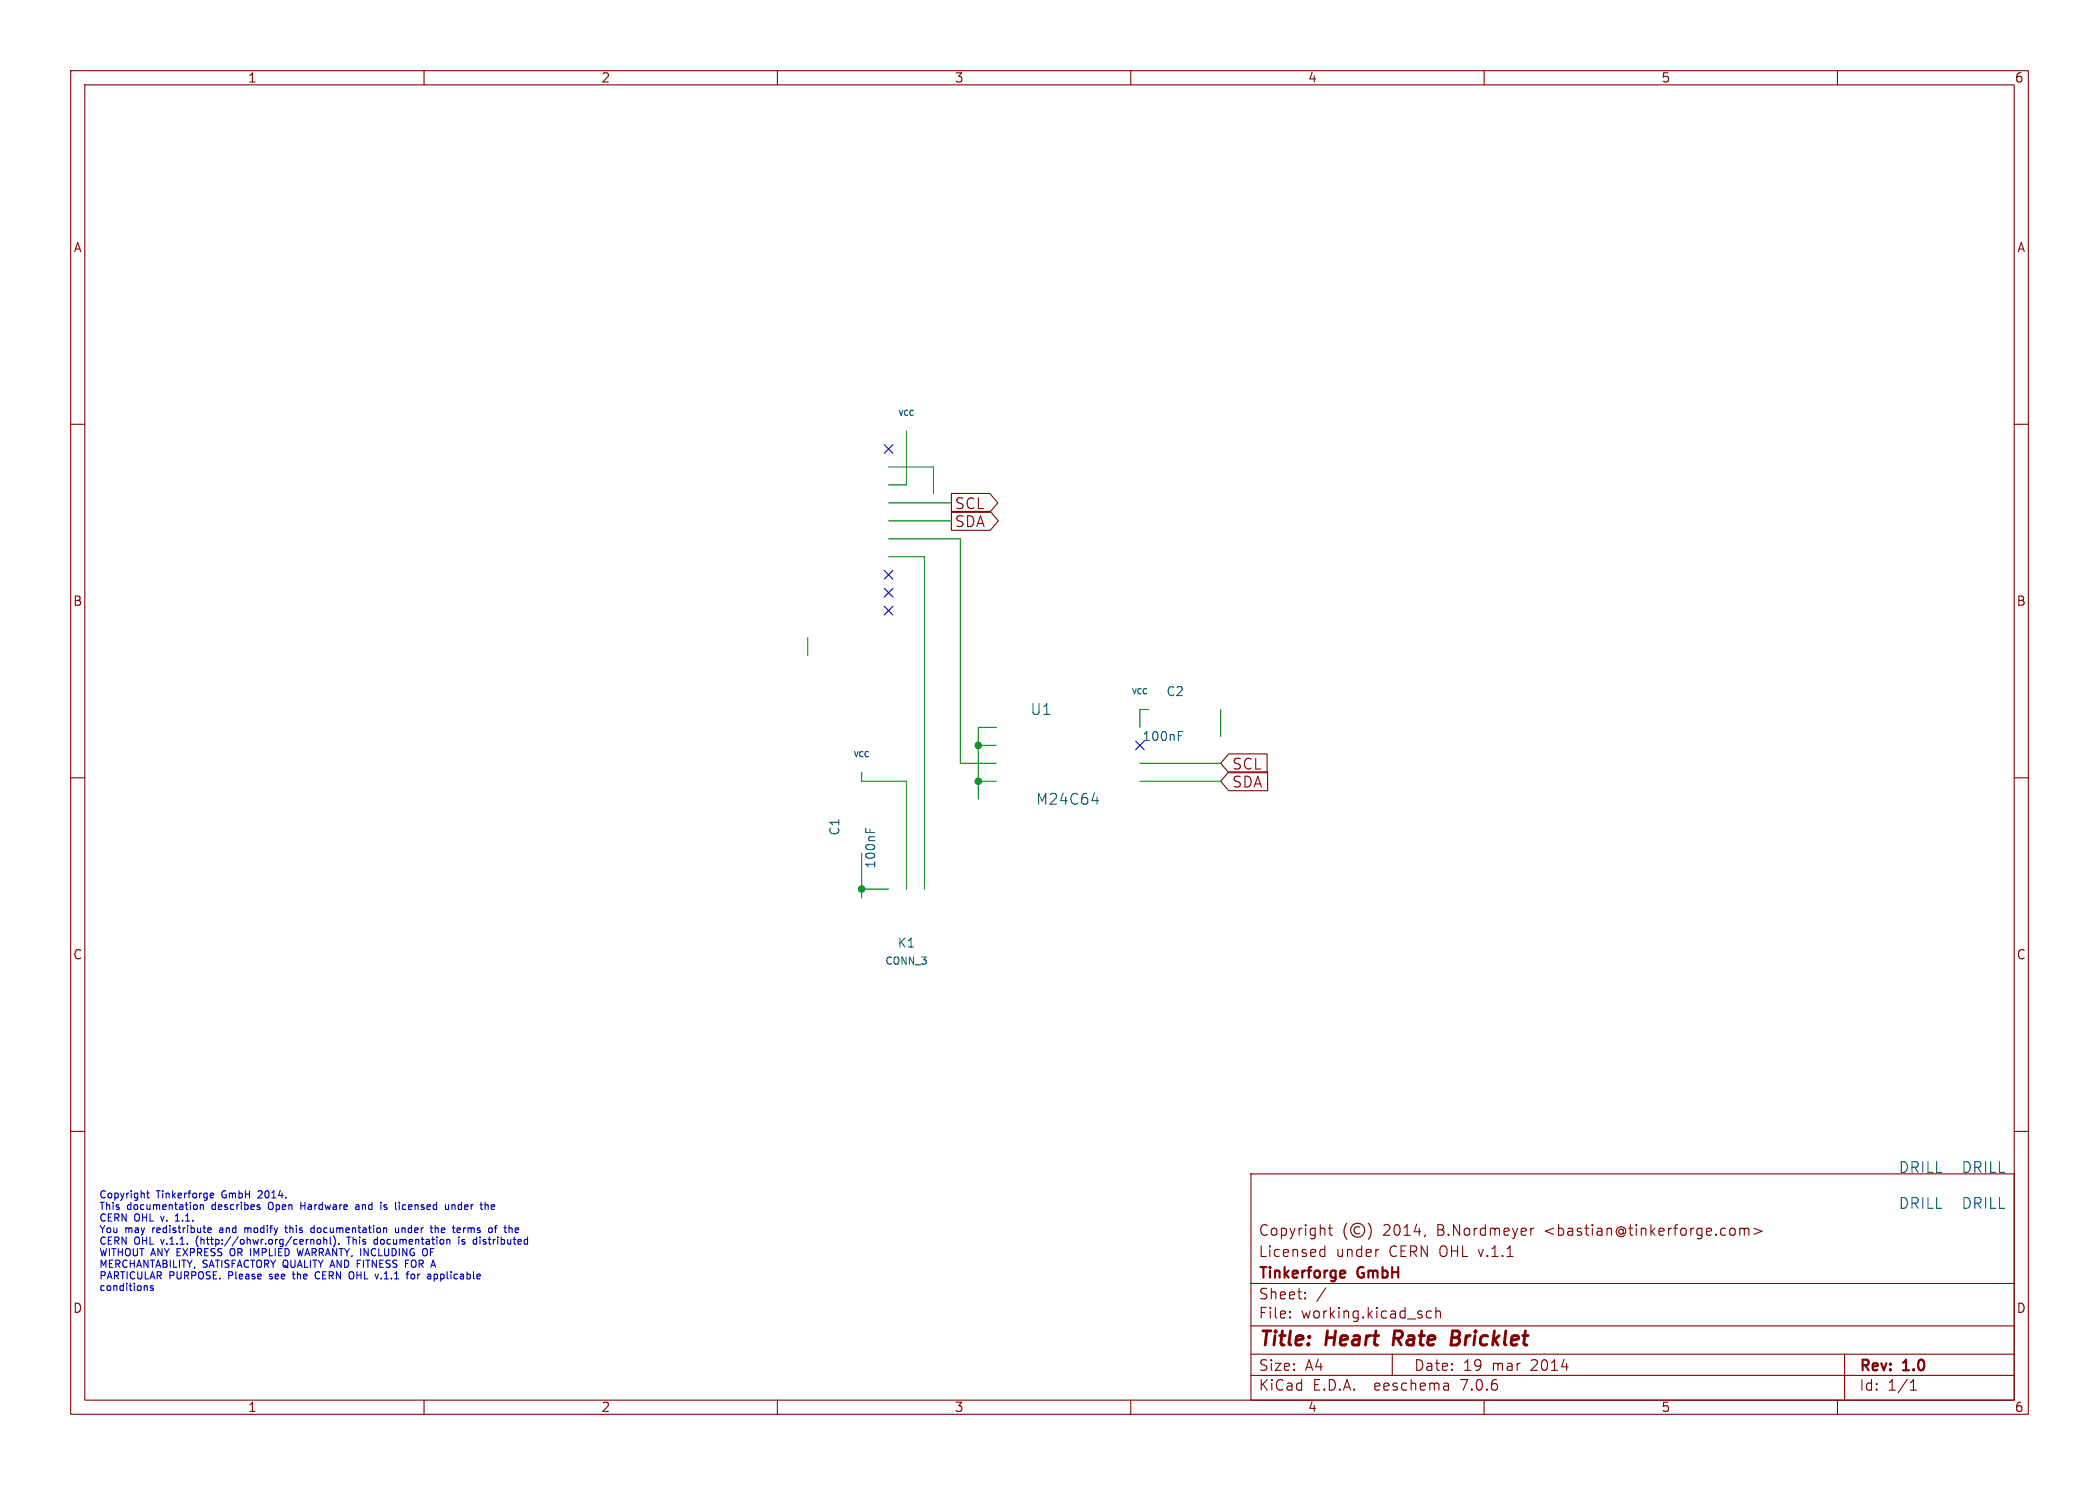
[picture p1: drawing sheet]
<svg xmlns="http://www.w3.org/2000/svg" width="297mm" height="210mm" viewBox="0 0 297 210" stroke-linecap="round" stroke-linejoin="round" font-family="sans-serif">
<g fill="none" stroke="#840000" stroke-width=".15">
<path d="M10 10h277v190h-277zM12 12h273v186h-273zM60 10v2M110 10v2M160 10v2M210 10v2M260 10v2M10 60h2M285 60h2M134.6 72.3h5.5l1.2 1.4-1.2 1.3h-5.5zM134.6 69.8h5.4l1.2 1.3-1.2 1.4h-5.4zM10 110h2"/>
<path d="M173.9 109.2h5.5v2.6h-5.5l-1.2-1.3zM173.9 106.6h5.4v2.7h-5.4l-1.2-1.3zM285 110h2M10 160h2M285 160h2M177 166h108v32h-108zM186.9 177.6l.1 .1 .5-.1M186.9 176.8l.1-.1 .5 .1M187.5 176.2v1.5M188 173.7h.5M188.2 173.2v1.3v.1l.3 .1M190.6 173a1.72 1.72 0 0 0 0 2.3"/>
<path d="M192.4 173.6a.52 .52 0 0 0-.8 .4 .52 .52 0 0 0 .8 .4M193.6 173a1.72 1.72 0 0 1 0 2.3M195 176.7h.1M201.7 174.6l-.2 .3M216.6 173.7v1M217 173.7l-.3 .1-.1 .2M245 173.7a.41 .41 0 0 1 .5 .3v.4a.41 .41 0 0 1-.5 .3M246.2 173.8a.37 .37 0 0 1 .6 .1M246.2 173.7v1M246.8 173.9l.2-.2 .4 .1 .1 .9M246.8 173.9v.8M248.2 173.7l1.1 .4-1.1 .5"/>
<path d="M60 198v2M110 198v2M160 198v2M177 194.5h108M177 191.5h108M177 187.5h108M177 181.5h108M182.5 186.3h.1l-.1 .1M182.5 186.3v.1M182.5 185.5v.1M182.5 185.5h.1l-.1 .1M184.7 183.6v.1"/>
<path d="M184.7 183.6h-.1l.1 .1M184.7 182.8v.1M184.7 182.8h-.1l.1 .1M187.6 182.1l-1.3 2M197 191.5v3M202.5 185.5l-.4-.1-.3 .3v.4l.2 .2 .1 .1 .4-.1M203.2 185.5a.37 .37 0 0 1 .6 .1v.8M203.2 184.9v1.5M204.9 195.7l.1 .9M205 196.5l-.2 .1M205 196h-.2M210 198v2"/>
<path d="M260 198v2M261 191.5v6.5M270.3 196.6h.9M270.3 195.5l.4-.4v1.5"/>
<circle cx="192.1" cy="174" r="1"/>
</g>
<path d="M197.4 188.2l-.3 2M205.4 189.2h.7M206.1 189.2l.3 .1M206.2 188.2h-.6l-.3 2h.8l.2-.1M206.3 189.1l-.2 .1" fill="none" stroke="#840000" stroke-width=".4"/>
<path d="M190.1 179.7l.2 .1v.2l-.7 .2M190.3 180.6l-.2 .1" fill="none" stroke="#840000" stroke-width=".3"/>
<g fill="none" stroke="#0000c2" stroke-width=".15">
<path d="M20.7 168.7h.4M20.9 168.4v.9l.2 .1M24.8 172.7h.6M25 171.8l-.2 .2M27.6 170.4h.2l.1 .2v.4h-.3M27.8 175.2v.7M28.3 170.5l.2-.1h.2l.1 .6M28.3 170.4v.6M29.4 174l.5-.1-.1-.2-.2-.1-.2 .2 .1 .5h.3M29.7 168.9l.2-.2h.2l.1 .2v.1l-.5 .1M29.7 169.3l.2 .1h.3M31.1 174v.3"/>
<path d="M32.6 176.7v.7M34.6 173.6v.7M34.9 173.6l-.3 .1M36.6 168.4l-.1 .1M36.7 170.7l.1 .2-.1 .1M36.7 170.4h.1M37.1 168.8l-.6 .6h.6M38 170.2v.7M40.3 173.6h.4M40.4 173.3v.9l.3 .1M41.5 179.8v.9l.2 .2M42 176.6l.3 1 .2-.7 .2 .7"/>
<path d="M42.6 170v1M42.6 170.5h.5M44 174.1l.2 .2h.3M44 175.3v.7M44 175.4l.1-.1h.3v.7M44.5 173.7l-.3-.1-.2 .2M44.5 173.3v1M44.8 179.9a.5 .5 0 0 0-.2 .6 .5 .5 0 0 0 .6 .3M44.9 175.4l.1-.1 .3 .1 .1 .4-.1 .1-.3 .1-.1-.1zM45.8 175.4l.2-.1h.2v.7M45.8 174.9v1.1M46.7 174.9v.9l.2 .2"/>
<path d="M47.2 174.8a1.19 1.19 0 0 1 0 1.5M47.9 175.9v.1M49.3 174.9v1.1M49.9 179.9a.72 .72 0 0 1 0 .9M50.4 170.4h.3l.1 .6M50.5 178.7h.4M50.8 170.6l-.3 .1-.2 .1 .2 .2h.3M53 175.9l.1 .1 .3-.1M53.4 175.3h-.3l-.1 .1M53.4 174.9v1.1M54.3 171h.4M54.7 170.4h-.2l-.2 .1 .1 .2 .3 .1"/>
<path d="M56 173.6v.7h.3l.1-.1M56.4 173.6v.7M56.5 170v.1M56.9 173.6v.7M57 170.4l-.1 .2 .1 .4M57 173.6l-.1 .1M57.4 178.7h.3M60.3 176.6a.72 .72 0 0 1 0 .9M61.6 173.7l.1-.1 .3 .1v.6M61.6 173.3v1M63 170.4l.1 .6h.2h.2M63.5 170.4v.6"/>
<path d="M63.5 175.3l.2 .1v.6M64 170.4v.6M64.3 170.4h-.2l-.1 .1M64.9 174.9v.1M64.9 175.3v.7M65 173.6l.2 .3-.5 .1M65.1 174.3h-.1M65.4 175.9h.3M65.6 173.6v.7M65.6 173.7v.1M65.7 175.3h-.2l-.1 .1v.2l.3 .1M67.9 174.9v.1"/>
<path d="M67.9 175.3v.7M68.8 170.4l.3 .1v.5M69.6 170.4v.6M70 173.6h.3M70 170.6l-.5 .1M70.3 173.3l-.2 .1v.9M72.9 174.3h.4M72.9 173.7l.3-.1 .2 .3-.5 .1M20.7 181.8l.1 .2v.5M21.7 181.9l-.3-.1-.1 .2v.1l.4 .1v.2h-.4M38.1 180.8l.1 .1M38.2 180.2v.3"/>
<path d="M41.4 180.2h.3M58.2 180.2h.3l.2 .2v.3l-.2 .2-.3-.1-.1-.1zM61.4 180.2h.3l.2 .2-.1 .4h-.4"/>
</g>
<g fill="none" stroke="#009600" stroke-width=".15">
<path d="M125.7 76.2h10.2v31.8h5.1M125.7 66h6.4v3.9M125.7 71.1h8.9M125.7 78.7h5.1v47M125.7 73.7h8.9M128.3 61v7.6h-2.6M114.3 90.2v2.5M121.9 109.2v1.3h6.4v15.2M138.4 110.5h2.6M138.4 105.4h2.6M141 102.9h-2.6v10.1M161.3 108h11.4"/>
<path d="M161.3 110.5h11.4M162.6 100.3h-1.3v2.6M172.7 100.3v3.8M121.9 120.7v6.3M121.9 125.7h3.8"/>
</g>
<path d="M125.1 62.9l1.2 1.2M126.3 62.9l-1.2 1.2M125.1 85.8l1.2 1.2M125.1 80.7l1.2 1.2M125.1 83.2l1.2 1.2M126.3 85.8l-1.2 1.2M126.3 80.7l-1.2 1.2M126.3 83.2l-1.2 1.2M160.7 104.8l1.2 1.2M161.9 104.8l-1.2 1.2" fill="none" stroke="#000084" stroke-width=".15"/>
<path d="M122.5 117.1v.6M123.1 117.3v.4M154.5 113.2h.9M155.2 112.7v1M166.7 104.1h.5M166.7 103.4h.6" fill="none" stroke="#006464" stroke-width=".15"/>
<g fill="#009600" stroke="#009600" stroke-width=".15">
<circle cx="138.4" cy="110.5" r=".46"/>
<circle cx="121.9" cy="125.7" r=".46"/>
<circle cx="138.4" cy="105.4" r=".46"/>
</g>
<g font-size="2.8" fill="#840000">
<text x="178" y="190.9">Title:</text>
<text x="187.7" y="190.9">Heart</text>
<text x="198" y="190.9">Rate</text>
<text x="207" y="190.9">Bricklet</text>
</g>
<g font-size="2.1" fill="#840000">
<text x="135" y="74.8">SDA</text>
<text x="135" y="72.2">SCL</text>
<text x="174.2" y="111.6">SDA</text>
<text x="174.2" y="109">SCL</text>
<text x="178" y="178">Licensed</text>
<text x="178" y="175">Copyright</text>
<text x="189" y="178">under</text>
<text x="195.7" y="175">2014,</text>
<text x="196.6" y="178">CERN OHL v.1.1</text>
<text x="203.5" y="175">B.Nordmeyer</text>
<text x="218.8" y="175">&lt;bastian@tinkerforge.com&gt;</text>
<text x="178" y="184">Sheet:</text>
<text x="178" y="181.2">Tinkerforge</text>
<text x="192.2" y="181.2">GmbH</text>
<text x="178" y="186.7">File:</text>
<text x="184.1" y="186.7">working.kicad_sch</text>
<text x="178" y="196.9">KiCad</text>
<text x="178" y="194.1">Size:</text>
<text x="184.7" y="194.1">A4</text>
<text x="185.7" y="196.9">E.D.A.</text>
<text x="194.6" y="196.9">eeschema</text>
<text x="200" y="194.1">Date:</text>
<text x="207" y="196.9">7.0.6</text>
<text x="207" y="194.1">19</text>
<text x="211.2" y="194.1">mar</text>
<text x="216.8" y="194.1">2014</text>
<text x="263" y="194.3">Rev:</text>
<text x="263" y="196.9">Id:</text>
<text x="267.1" y="196.9">1/1</text>
<text x="269.4" y="194.3">1.0</text>
</g>
<g font-size="2.1" fill="#006464">
<text x="145.7" y="101.3">U1</text>
<text x="146.5" y="114">M24C64</text>
<text x="268.6" y="166.1">DRILL</text>
<text x="277.5" y="166.1">DRILL</text>
<text x="268.6" y="171.2">DRILL</text>
<text x="277.5" y="171.2">DRILL</text>
</g>
<g font-size="1.8" fill="#840000">
<text x="35" y="11.9">1</text>
<text x="85" y="11.9">2</text>
<text x="135" y="11.9">3</text>
<text x="185" y="11.9">4</text>
<text x="235" y="11.9">5</text>
<text x="285" y="11.9">6</text>
<text x="10.3" y="35.9">A</text>
<text x="285.3" y="35.9">A</text>
<text x="10.3" y="85.9">B</text>
<text x="285.3" y="85.9">B</text>
<text x="10.3" y="135.9">C</text>
<text x="285.3" y="135.9">C</text>
<text x="10.3" y="185.9">D</text>
<text x="285.3" y="185.9">D</text>
<text x="35" y="199.9">1</text>
<text x="85" y="199.9">2</text>
<text x="135" y="199.9">3</text>
<text x="185" y="199.9">4</text>
<text x="235" y="199.9">5</text>
<text x="285" y="199.9">6</text>
</g>
<g font-size="1.8" fill="#006464">
<text x="164.9" y="98.7">C2</text>
<text x="161.6" y="105">100nF</text>
<text x="119" y="118.3" transform="rotate(-90 119 118.3)">C1</text>
<text x="124.1" y="122.9" transform="rotate(-90 124.1 122.9)">100nF</text>
<text x="126.9" y="134.2">K1</text>
</g>
<text font-size="1.4" fill="#006464" x="125.2" y="136.6">CONN_3</text>
<g font-size="1.4" fill="#0000c2">
<text x="14" y="169.5">Copyright</text>
<text x="14" y="171.2">This</text>
<text x="14" y="172.8">CERN</text>
<text x="18" y="171.2">documentation</text>
<text x="19" y="172.8">OHL</text>
<text x="22.2" y="169.5">Tinkerforge</text>
<text x="23" y="172.8">v.</text>
<text x="25.3" y="172.8">1.1.</text>
<text x="30.2" y="171.2">describes</text>
<text x="31.6" y="169.5">GmbH</text>
<text x="37" y="169.5">2014.</text>
<text x="38.4" y="171.2">Open</text>
<text x="43.2" y="171.2">Hardware</text>
<text x="51.3" y="171.2">and</text>
<text x="55.1" y="171.2">is</text>
<text x="57.4" y="171.2">licensed</text>
<text x="64.7" y="171.2">under</text>
<text x="70" y="171.2">the</text>
<text x="14" y="174.5">You</text>
<text x="14" y="176.1">CERN</text>
<text x="14" y="177.7">WITHOUT ANY EXPRESS</text>
<text x="14" y="179.4">MERCHANTABILITY,</text>
<text x="17.7" y="174.5">may</text>
<text x="19" y="176.1">OHL</text>
<text x="21.8" y="174.5">redistribute</text>
<text x="23" y="176.1">v.1.1.</text>
<text x="28.2" y="176.1">(http://ohwr.org/cernohl).</text>
<text x="28.7" y="179.4">SATISFACTORY QUALITY AND</text>
<text x="31.5" y="174.5">and</text>
<text x="33" y="177.7">OR IMPLIED</text>
<text x="35.3" y="174.5">modify</text>
<text x="41.4" y="174.5">this</text>
<text x="43.1" y="177.7">WARRANTY, INCLUDING</text>
<text x="45.2" y="174.5">documentation</text>
<text x="49.9" y="176.1">This</text>
<text x="51.2" y="179.4">FITNESS</text>
<text x="53.9" y="176.1">documentation</text>
<text x="57.4" y="174.5">under</text>
<text x="58.3" y="179.4">FOR</text>
<text x="61.3" y="177.7">OF</text>
<text x="62.7" y="174.5">the</text>
<text x="66.1" y="174.5">terms</text>
<text x="66.1" y="176.1">is</text>
<text x="68.4" y="176.1">distributed</text>
<text x="71.4" y="174.5">of</text>
<text x="14" y="181">PARTICULAR</text>
<text x="14" y="182.6">conditions</text>
<text x="23.9" y="181">PURPOSE.</text>
<text x="32.5" y="181">Please</text>
<text x="38.6" y="181">see</text>
<text x="42.2" y="181">the</text>
<text x="45.6" y="181">CERN</text>
<text x="50.6" y="181">OHL</text>
<text x="54.6" y="181">v.1.1</text>
<text x="59.3" y="181">for</text>
<text x="62.5" y="181">applicable</text>
</g>
<g font-size="1.1" fill="#006464">
<text x="127" y="59">VCC</text>
<text x="160" y="98.4">VCC</text>
<text x="120.7" y="107.3">VCC</text>
</g>
</svg>
